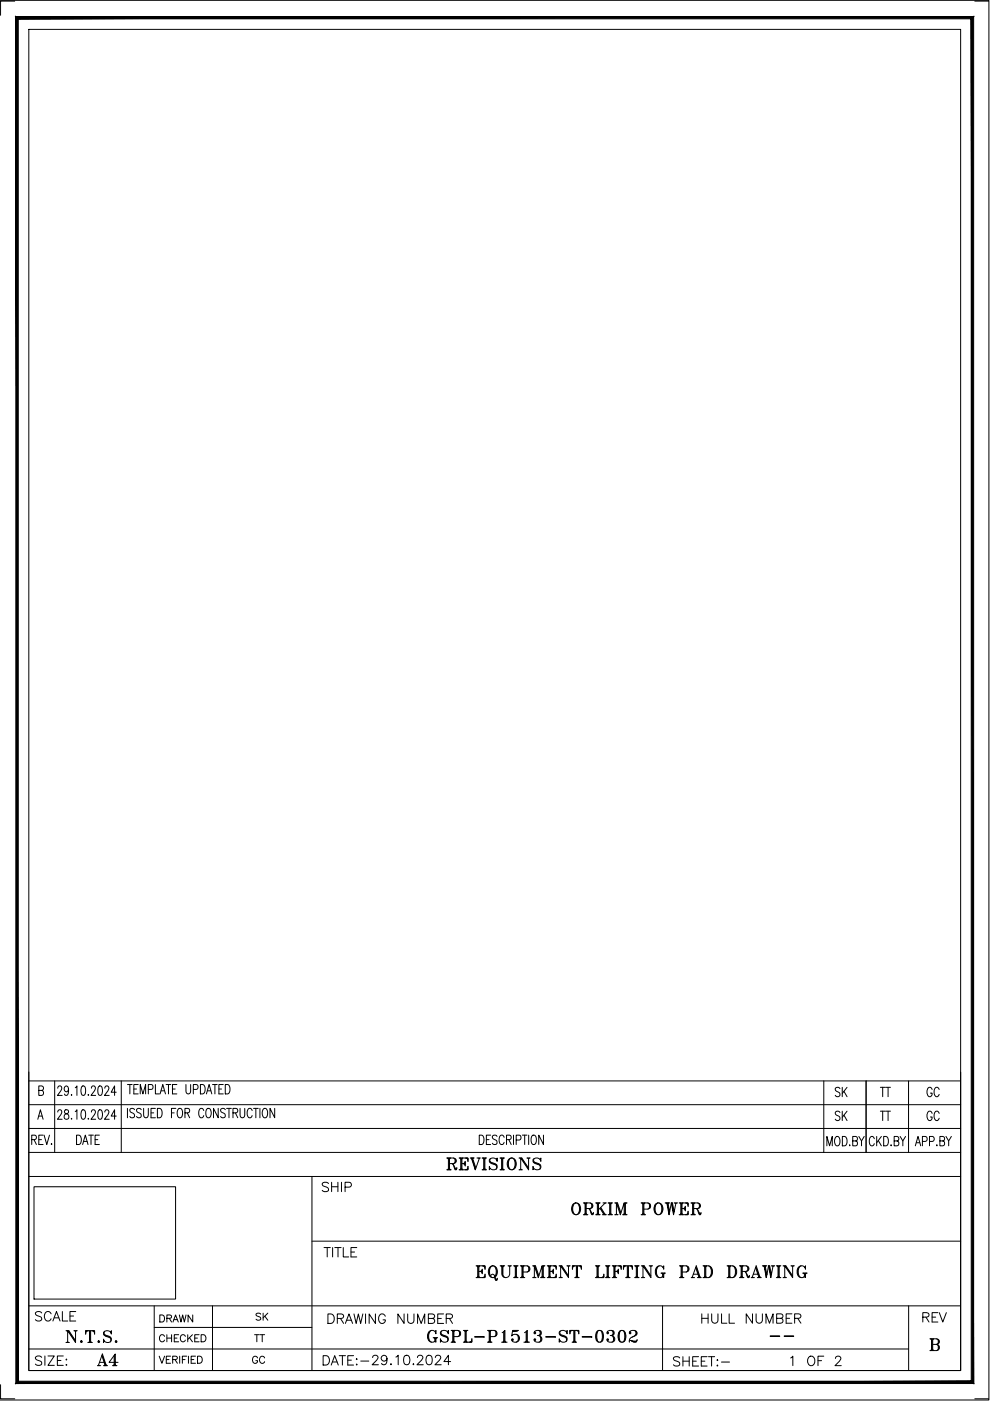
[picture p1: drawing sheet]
<svg xmlns="http://www.w3.org/2000/svg" width="210mm" height="297mm" viewBox="0 0 210 297" stroke-linecap="round" stroke-linejoin="round" font-family="sans-serif">
<!-- layer: Title Block -->
<g fill="none" stroke="#000" stroke-width=".21">
<path d="M3.1 .2h-3v3M6.1 6.2h197.6v284.4h-197.6zM206.7 .2h2.9M6.1 227.3v63.3h197.6v-63.3M6.1 239.3h197.6M6.1 234.2h197.6M6.1 229.2h197.6M8 237.3l.6-2 .5 2M8.2 231.2l.9-.1 .1-.3-.1-.5-.9-.1v2h.7a.56 .56 0 0 0 .3-.5 .56 .56 0 0 0-.3-.5M8.2 236.6h.7M11.6 229.2v15.1M12.2 235.8l.3-.5h.3l.3 .4-.2 .7-.7 .9h1"/>
<path d="M12.2 230.7l.3-.5h.3l.3 .4-.2 .7-.7 .9h1M13.8 235.4v.6a.78 .78 0 0 1 .7 .4 .78 .78 0 0 1-.1 .8 .58 .58 0 0 1-.8-.2 .58 .58 0 0 1 .4-.8l.4-.2a.42 .42 0 0 0-.2-.7zM14.5 230.9a.53 .53 0 0 1-.5 .6 .66 .66 0 0 1-.4-.7 .66 .66 0 0 1 .5-.6 1.28 1.28 0 0 1 0 2l-.3-.1-.1-.1M15.2 237.1v.2zM15.2 232.1v.1zM16 235.7l.3-.4v2M16 230.6l.3-.4v2M17.4 235.4l.3-.1a1.39 1.39 0 0 1 0 2h-.1a1.57 1.57 0 0 1-.2-1.9zM17.4 230.3l.3-.1a1.39 1.39 0 0 1 0 2h-.1a1.57 1.57 0 0 1-.2-1.9zM18.7 237.1v.2zM18.7 232.1v.1zM19.4 235.8l.3-.5h.3l.2 .4-.2 .7-.7 .9h1"/>
<path d="M19.4 230.7l.3-.5h.3l.2 .4-.2 .7-.7 .9h1M20.9 235.4l.4-.1a1.39 1.39 0 0 1 0 2h-.1a1.57 1.57 0 0 1-.3-1.9zM20.9 230.3l.4-.1a1.39 1.39 0 0 1 0 2h-.1a1.57 1.57 0 0 1-.3-1.9zM22.2 235.8l.1-.3a.45 .45 0 0 1 .6-.1 .45 .45 0 0 1 .1 .7l-.8 1.2h.9M22.2 230.7l.1-.3a.45 .45 0 0 1 .6 0 .45 .45 0 0 1 .1 .6l-.8 1.2h.9M24.7 236.6h-1.1l.7-1.3v2M24.7 231.6h-1.1l.7-1.4v2M25.7 229.2v15.1M27 235v2M27 229.9h1M27.5 229.9v2M28.4 230.9h.5"/>
<path d="M28.5 235.3a.52 .52 0 0 0-.5-.3 .52 .52 0 0 0-.5 .5l.2 .3 .7 .3 .1 .6a.57 .57 0 0 1-1 0M29.3 229.9h-.9v2h.9M29.7 231.9v-2l.6 2 .6-2v2M29.9 235.3a.5 .5 0 0 0-.6-.3 .5 .5 0 0 0-.3 .7l.7 .3a.53 .53 0 0 1 .1 .9 .53 .53 0 0 1-.9-.2M30.5 235v1.7a.46 .46 0 0 0 .4 .3 .46 .46 0 0 0 .5-.3v-1.7M31.4 231h.7a.54 .54 0 0 0 .4-.5 .54 .54 0 0 0-.4-.6h-.7v2M32 236h.6M32.9 235h-.9v2h.9M32.9 229.9v2h.9M33.4 235a1.04 1.04 0 0 1 1 .6 1.04 1.04 0 0 1-.2 1.1l-.3 .3h-.5zM33.9 231.9l.6-2 .6 2M34.2 231.3h.7"/>
<path d="M35.2 229.9h1M35.7 229.9v2M36.4 236h.5M36.6 230.9h.5M37.3 235h-.9v2M37.5 229.9h-.9v2h.9M37.9 235.1l.1-.1a.85 .85 0 0 1 .7 1.2 .6 .6 0 0 1-.6 .8 .6 .6 0 0 1-.5-.8v-.4zM39.2 236h.6l.3-.2 .1-.4-.1-.3-.9-.1v2M39.4 229.9l.1 1.8a.48 .48 0 0 0 .4 .2 .48 .48 0 0 0 .5-.2v-1.8M39.7 236l.5 1M41 231h.6a.54 .54 0 0 0 .4-.5 .54 .54 0 0 0-.4-.6h-.6v2M42.5 229.9a1.04 1.04 0 0 1 1 .6 1.04 1.04 0 0 1-.2 1.2l-.3 .2h-.5z"/>
<path d="M43.2 235.5a.5 .5 0 0 0-.8-.4 1.41 1.41 0 0 0 .2 1.9 .52 .52 0 0 0 .6-.5M43.8 231.9l.5-2 .6 2M43.9 235.1l.2-.1a.94 .94 0 0 1 .6 1.5 .55 .55 0 0 1-.7 .5 .55 .55 0 0 1-.4-.8l.1-.7zM44 231.3h.7M45.1 229.9h1M45.6 229.9v2M46.3 235v2l-1-2v2M46.4 230.9h.6M47.3 229.9h-.9v2h.9M47.8 235.3a.5 .5 0 0 0-.7-.3 .5 .5 0 0 0-.3 .7l.7 .3a.53 .53 0 0 1 .1 .9 .53 .53 0 0 1-.8-.2M47.8 229.9h.5a1.23 1.23 0 0 1 0 2h-.5zM48 235h1.1"/>
<path d="M48.5 235v2M49.4 236l.9-.2 .1-.2-.1-.5-.9-.1v2M49.9 236l.5 1M50.9 235l.1 1.7a.48 .48 0 0 0 .4 .3 .48 .48 0 0 0 .4-.3l.1-1.7M53.5 235.5a.55 .55 0 0 0-.7-.5 .55 .55 0 0 0-.4 .8v.4a.55 .55 0 0 0 .4 .8 .55 .55 0 0 0 .7-.5M53.8 235h1M54.2 235v2M55.1 235v2M55.9 235.1l.1-.1a.87 .87 0 0 1 .7 1.2 .6 .6 0 0 1-.5 .8 .6 .6 0 0 1-.6-.8v-.4zM58.2 235v2l-1-2v2M174.7 229.2v15.1M183.6 229.2v15.1"/>
<path d="M192.6 229.2v15.1M6.1 244.3h197.6M6.1 249.4h197.6M6.7 241.6h.7l.3-.2v-.3l-.1-.3-.9-.1v2M7.2 251.6h30v23.8h-30zM7.2 241.6l.5 1.1M8.2 241.6h.6M9.1 240.7h-.9v2h.9M9.3 240.7l.6 2 .6-2M10.9 242.5v.2zM66.1 249.4v41.2M101.6 240.7h.5a1.23 1.23 0 0 1 0 2h-.5z"/>
<path d="M103.1 241.6h.6M104 240.7h-.9v2M105.4 240.9a.52 .52 0 0 0-.6-.2 .52 .52 0 0 0-.4 .4l.1 .3 .8 .4 .1 .6a.56 .56 0 0 1-1 0M106.9 241.1a.55 .55 0 0 0-.7-.4 .55 .55 0 0 0-.4 .7v.5a.55 .55 0 0 0 .4 .7 .55 .55 0 0 0 .7-.4M107.4 241.6h.6l.3-.2 .1-.3-.2-.3-.8-.1v2M107.9 241.6l.5 1.1M108.9 240.7v2M109.4 241.7l.9-.1 .2-.3-.2-.5-.9-.1v2M110.7 240.7h1M111.2 240.7v2M112.1 240.7v2M112.9 240.8l.1-.1a.85 .85 0 0 1 .7 1.2 .59 .59 0 0 1-.5 .8 .59 .59 0 0 1-.6-.8l.1-.8z"/>
<path d="M115.2 240.7v2l-1-2v2M175.3 242.9v-2l.6 2 .6-2v2M177.2 241.1l.2-.2a1.1 1.1 0 0 1 .6 1.8l-.3 .2a.93 .93 0 0 1-.7-1.5zM178.6 240.9h.5a1.2 1.2 0 0 1 0 2h-.5zM180.2 242.7v.2zM180.8 241.9l.9-.1 .1-.3-.1-.4-.9-.2v2h.9l.1-.6-.3-.4M182.1 240.9l.6 1v1M183.2 240.9l-.5 1M185.4 241.4a.55 .55 0 0 0-.7-.4 .55 .55 0 0 0-.4 .7v.5a.55 .55 0 0 0 .4 .7 .55 .55 0 0 0 .7-.4M185.9 240.9v2M186.2 241.8l.7 1.1M186.9 240.9l-1 1.4"/>
<path d="M187.4 240.9h.5a1.23 1.23 0 0 1 0 2h-.5zM188.9 242.7v.2zM189.6 241.9l.8-.1 .2-.3-.2-.4-.8-.2v2h.6l.4-.3a.54 .54 0 0 0-.4-.7M190.9 240.9l.5 1v1M192 240.9l-.6 1M194.1 242.9l.5-2 .6 2M194.3 242.3h.7M195.6 242h.6l.3-.2 .1-.5-.2-.2-.8-.2v2M197.1 242h.6a.56 .56 0 0 0 .4-.5 .56 .56 0 0 0-.4-.6h-.6v2M198.6 242.7v.2zM199.3 241.9l.8-.1 .2-.3-.1-.4-.3-.2h-.6v2h.6l.3-.2v-.6l-.3-.2M200.6 240.9l.5 1v1"/>
<path d="M201.7 240.9l-.6 1M6.1 276.9h197.6M32.7 276.9v13.7M45.1 276.9v13.7M66.1 263.2h137.6M68.7 264.5h1.3M69.4 264.5v2M70.5 264.5v2M71 264.5h1.3M71.7 264.5v2M72.8 264.5v2h1.1M74.4 265.5h.8"/>
<path d="M75.6 264.5h-1.2v2h1.2M140.5 276.9v13.7M192.7 276.9v13.7M.1 293.6v3h3M6.1 286h186.6M8.8 287.8a.75 .75 0 0 0-.7-.3 .75 .75 0 0 0-.6 .5l.2 .3 1.1 .4v.5a.89 .89 0 0 1-1.3 0M9.5 287.5v2M10.2 287.5h1.3l-1.3 2h1.3M12.2 288.4h.7M13.4 287.5h-1.2v2h1.2M14 288.3h.2zM14.1 289.3v.2z"/>
<path d="M32.7 281.4h33.4M33.8 287.5l.5 1.5 .6-1.5M35.3 288.3h.5M36.2 287.5h-.9v1.5h.9M36.6 288.3l.9-.1 .1-.4-.4-.3h-.6v1.5M37.1 288.3l.5 .7M38.1 287.5v1.5M38.7 288.3h.5M39.6 287.5h-.9v1.5M40 287.5v1.5M40.5 288.3h.6M41.5 287.5h-1v1.5h1"/>
<path d="M41.9 287.5h.5a.8 .8 0 0 1 .5 .8 .8 .8 0 0 1-.5 .7h-.5zM82.1 288a.63 .63 0 0 1-.9 .6 .63 .63 0 0 1-.3-1 .63 .63 0 0 1 1.1 0 1.37 1.37 0 0 1-.5 1.8l-.5-.2-.1-.1M82.8 289.2h.2zM83.9 287.7l.5-.4v2.1M85.8 287.5a.63 .63 0 0 1 1 .2 1.02 1.02 0 0 1-.7 1.7 1.08 1.08 0 0 1-.4-1.7zM87.6 289.2h.1zM88.5 287.8l.1-.3 .3-.2h.4l.4 .4-.3 .7-1 1h1.3M90.6 287.5a.64 .64 0 0 1 1 .2 1.74 1.74 0 0 1-.2 1.5 .63 .63 0 0 1-1-.2 1.58 1.58 0 0 1 .2-1.5zM92.3 287.8l.4-.5 .7 .2a.66 .66 0 0 1-.2 .9l-1 1h1.3M95.5 288.7h-1.4l1-1.4v2.1M197.2 283.9l1.7 .1a.56 .56 0 0 1 0 .9l-.3 .1M197.3 283.9l.2 .1"/>
<path d="M197.4 283.9l.1 .2M197.5 283.9v2.4M197.5 286.2l-.2 .1M197.5 286.1l-.1 .2M197.6 284v2.2M197.8 283.9v2.4M197.8 286.1l.1 .2M197.8 286.2l.2 .1M197.9 283.9l-.1 .2M198 283.9l-.2 .1M198.6 283.9l.3 .3-.1 .7-1 .1M198.6 285a.66 .66 0 0 1 .6 .7 .66 .66 0 0 1-.6 .6h-1.4"/>
<path d="M198.6 285l.3 .4v.6l-.3 .3M198.9 284.1v.7M198.9 285.3v.8M206.7 296.6h2.9"/>
</g>
<path d="M3.4 3.5l.5 289.3v-288.8zM3.4 3.5l.5 289.3-.5 .5zM3.4 293.3l202.5-.5h-202zM3.4 293.3l202.5-.5 .5 .5zM205.9 4v288.8l.5 .5zM205.9 4l.5-.5v289.8zM3.9 4h202l.5-.5zM3.4 3.5h203l-202.5 .5z" fill="#000" stroke="#000" stroke-width=".21"/>
<path d="M-.1 .1h209.8v296.7h-209.8" fill="none" stroke="#000" stroke-width=".21"/>
<text font-size="6.6" x="100.2" y="272.7">EQUIPMENT LIFTING PAD DRAWING</text>
<g font-size="6.2">
<text x="93.8" y="249.4">REVISIONS</text>
<text x="120.3" y="258.9">ORKIM POWER</text>
</g>
<g font-size="5.7">
<text x="13.1" y="285.7">N.T.S.</text>
<text x="89.6" y="285.7">GSPL-P1513-ST-0302</text>
<text x="19.8" y="290.7">A4</text>
</g>
<g font-size="5.3">
<text x="176" y="233.9">SK</text>
<text x="185.9" y="233.9">TT</text>
<text x="195.8" y="233.9">GC</text>
<text x="176" y="238.8">SK</text>
<text x="190.1" y="238.8" transform="rotate(-90 190.1 238.8)">TT</text>
<text x="195.8" y="238.8">GC</text>
<text x="67.4" y="254">SHIP</text>
<text x="68.8" y="281.9">DRAWING NUMBER</text>
<text x="147.8" y="281.9">HULL NUMBER</text>
<text x="194.7" y="281.5">REV</text>
<text x="67.7" y="290.7">DATE:-</text>
</g>
<g font-size="4.9">
<text x="15.2" y="243.8">DATE</text>
<text x="6.7" y="281.2">SCALE</text>
<text x="141.8" y="290.7">SHEET:-</text>
<text x="166.9" y="290.7">1 OF 2</text>
</g>
<g font-size="4.4">
<text x="33.2" y="281.5">DRAWN</text>
<text x="53.3" y="281.2">SK</text>
<text x="32.8" y="285.7">CHECKED</text>
<text x="52.9" y="285.7">TT</text>
<text x="52.6" y="290.3">GC</text>
</g>
<text font-size="3.1" x="162.3" y="284.7">--</text>
</svg>
